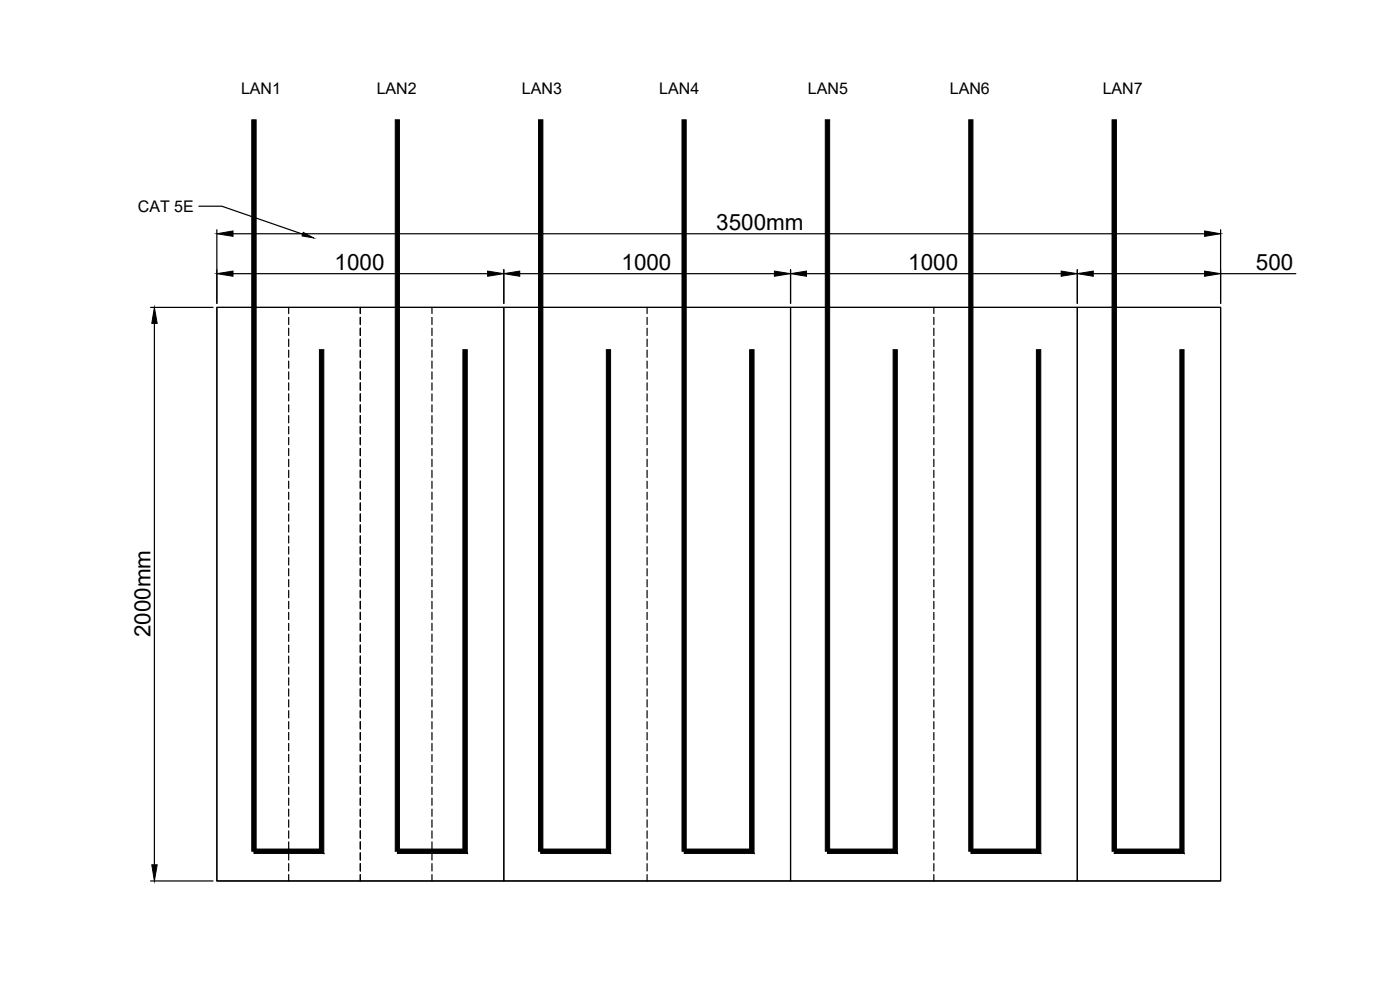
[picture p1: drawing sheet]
<svg xmlns="http://www.w3.org/2000/svg" width="297mm" height="210mm" viewBox="0 0 297 210" stroke-linecap="round" stroke-linejoin="round" font-family="sans-serif">
<g fill="none" stroke="#000" stroke-width=".25">
<path d="M42.2 43.7h4.9l17.1 6M46 48.7v15.7M49.4 49.6h206.2M49.4 58.1h54M106.9 57.2v7.2M110.3 58.1h54M167.7 57.2v7.2M171.1 58.1h54M228.5 57.2v7.2M231.9 58.1h23.7M258.9 58.1h16M258.9 48.7v15.7"/>
<path d="M31.9 65.2h13.3M32.8 68.6v114.8M46 65.2h60.9v121.7h-60.9zM46 65.2h212.9v121.7h-212.9zM61.2 65.2v1.3M61.2 67.3v1.5M61.2 69.6v1.6M61.2 71.9v1.6M61.2 74.3v1.5M61.2 76.6v1.5M61.2 78.9v1.5M76.4 65.2v1.3"/>
<path d="M76.4 67.3v1.5M76.4 69.6v1.6M76.4 71.9v1.6M76.4 74.3v1.5M76.4 76.6v1.5M76.4 78.9v1.5M91.6 65.2v1.3M91.6 67.3v1.5M91.6 69.6v1.6M91.6 71.9v1.6M91.6 74.3v1.5M91.6 76.6v1.5"/>
<path d="M91.6 78.9v1.5M106.9 65.2h60.8v121.7h-60.8zM137.3 65.2v1.3M137.3 67.3v1.5M137.3 69.6v1.6M137.3 71.9v1.6M137.3 74.3v1.5M137.3 76.6v1.5M137.3 78.9v1.5M167.7 65.2h60.8v121.7h-60.8zM198.1 65.2v1.3M198.1 67.3v1.5"/>
<path d="M198.1 69.6v1.6M198.1 71.9v1.6M198.1 74.3v1.5M198.1 76.6v1.5M198.1 78.9v1.5M228.5 65.2h30.4v121.7h-30.4zM61.2 81.2v1.6M61.2 83.5v1.6M61.2 85.9v1.5M61.2 88.2v1.5M61.2 90.5v1.5M61.2 92.8v1.5"/>
<path d="M61.2 95.1v1.6M61.2 97.4v1.6M61.2 99.8v1.5M76.4 81.2v1.6M76.4 83.5v1.6M76.4 85.9v1.5M76.4 88.2v1.5M76.4 90.5v1.5M76.4 92.8v1.5M76.4 95.1v1.6M76.4 97.4v1.6M76.4 99.8v1.5"/>
<path d="M91.6 81.2v1.6M91.6 83.5v1.6M91.6 85.9v1.5M91.6 88.2v1.5M91.6 90.5v1.5M91.6 92.8v1.5M91.6 95.1v1.6M91.6 97.4v1.6M91.6 99.8v1.5M137.3 81.2v1.6M137.3 83.5v1.6M137.3 85.9v1.5"/>
<path d="M137.3 88.2v1.5M137.3 90.5v1.5M137.3 92.8v1.5M137.3 95.1v1.6M137.3 97.4v1.6M137.3 99.8v1.5M198.1 81.2v1.6M198.1 83.5v1.6M198.1 85.9v1.5M198.1 88.2v1.5M198.1 90.5v1.5M198.1 92.8v1.5"/>
<path d="M198.1 95.1v1.6M198.1 97.4v1.6M198.1 99.8v1.5M61.2 102.1v1.5M61.2 104.4v1.5M61.2 106.7v1.6M61.2 109v1.6M61.2 111.3v1.6M61.2 113.7v1.5M61.2 116v1.5M61.2 118.3v1.6M76.4 102.1v1.5"/>
<path d="M76.4 104.4v1.5M76.4 106.7v1.6M76.4 109v1.6M76.4 111.3v1.6M76.4 113.7v1.5M76.4 116v1.5M76.4 118.3v1.6M91.6 102.1v1.5M91.6 104.4v1.5M91.6 106.7v1.6M91.6 109v1.6M91.6 111.3v1.6"/>
<path d="M91.6 113.7v1.5M91.6 116v1.5M91.6 118.3v1.6M137.3 102.1v1.5M137.3 104.4v1.5M137.3 106.7v1.6M137.3 109v1.6M137.3 111.3v1.6M137.3 113.7v1.5M137.3 116v1.5M137.3 118.3v1.6M198.1 102.1v1.5"/>
<path d="M198.1 104.4v1.5M198.1 106.7v1.6M198.1 109v1.6M198.1 111.3v1.6M198.1 113.7v1.5M198.1 116v1.5M198.1 118.3v1.6M61.2 120.6v1.5M61.2 122.9v1.6M61.2 125.2v1.6M61.2 127.6v1.5M61.2 129.9v1.5"/>
<path d="M61.2 132.2v1.5M61.2 134.5v1.6M61.2 136.8v1.6M61.2 139.2v1.5M76.4 120.6v1.5M76.4 122.9v1.6M76.4 125.2v1.6M76.4 127.6v1.5M76.4 129.9v1.5M76.4 132.2v1.5M76.4 134.5v1.6M76.4 136.8v1.6"/>
<path d="M76.4 139.2v1.5M91.6 120.6v1.5M91.6 122.9v1.6M91.6 125.2v1.6M91.6 127.6v1.5M91.6 129.9v1.5M91.6 132.2v1.5M91.6 134.5v1.6M91.6 136.8v1.6M91.6 139.2v1.5M137.3 120.6v1.5M137.3 122.9v1.6"/>
<path d="M137.3 125.2v1.6M137.3 127.6v1.5M137.3 129.9v1.5M137.3 132.2v1.5M137.3 134.5v1.6M137.3 136.8v1.6M137.3 139.2v1.5M198.1 120.6v1.5M198.1 122.9v1.6M198.1 125.2v1.6M198.1 127.6v1.5M198.1 129.9v1.5"/>
<path d="M198.1 132.2v1.5M198.1 134.5v1.6M198.1 136.8v1.6M198.1 139.2v1.5M61.2 141.5v1.5M61.2 143.8v1.5M61.2 146.1v1.6M61.2 148.4v1.6M61.2 150.8v1.5M61.2 153.1v1.5M61.2 155.4v1.5M61.2 157.7v1.6"/>
<path d="M76.4 141.5v1.5M76.4 143.8v1.5M76.4 146.1v1.6M76.4 148.4v1.6M76.4 150.8v1.5M76.4 153.1v1.5M76.4 155.4v1.5M76.4 157.7v1.6M91.6 141.5v1.5M91.6 143.8v1.5M91.6 146.1v1.6M91.6 148.4v1.6"/>
<path d="M91.6 150.8v1.5M91.6 153.1v1.5M91.6 155.4v1.5M91.6 157.7v1.6M137.3 141.5v1.5M137.3 143.8v1.5M137.3 146.1v1.6M137.3 148.4v1.6M137.3 150.8v1.5M137.3 153.1v1.5M137.3 155.4v1.5M137.3 157.7v1.6"/>
<path d="M198.1 141.5v1.5M198.1 143.8v1.5M198.1 146.1v1.6M198.1 148.4v1.6M198.1 150.8v1.5M198.1 153.1v1.5M198.1 155.4v1.5M198.1 157.7v1.6M61.2 160v1.6M61.2 162.4v1.5M61.2 164.6v1.6M61.2 167v1.5"/>
<path d="M61.2 169.3v1.5M61.2 171.6v1.6M61.2 173.9v1.6M61.2 176.2v1.6M61.2 178.6v1.5M76.4 160v1.6M76.4 162.4v1.5M76.4 164.6v1.6M76.4 167v1.5M76.4 169.3v1.5M76.4 171.6v1.6M76.4 173.9v1.6"/>
<path d="M76.4 176.2v1.6M76.4 178.6v1.5M91.6 160v1.6M91.6 162.4v1.5M91.6 164.6v1.6M91.6 167v1.5M91.6 169.3v1.5M91.6 171.6v1.6M91.6 173.9v1.6M91.6 176.2v1.6M91.6 178.6v1.5M137.3 160v1.6"/>
<path d="M137.3 162.4v1.5M137.3 164.6v1.6M137.3 167v1.5M137.3 169.3v1.5M137.3 171.6v1.6M137.3 173.9v1.6M137.3 176.2v1.6M137.3 178.6v1.5M198.1 160v1.6M198.1 162.4v1.5M198.1 164.6v1.6M198.1 167v1.5"/>
<path d="M198.1 169.3v1.5M198.1 171.6v1.6M198.1 173.9v1.6M198.1 176.2v1.6M198.1 178.6v1.5M31.9 186.9h13.3M61.2 180.9v1.5M61.2 183.2v1.6M61.2 185.5v1.4M76.4 180.9v1.5M76.4 183.2v1.6M76.4 185.5v1.4"/>
<path d="M91.6 180.9v1.5M91.6 183.2v1.6M91.6 185.5v1.4M137.3 180.9v1.5M137.3 183.2v1.6M137.3 185.5v1.4M198.1 180.9v1.5M198.1 183.2v1.6M198.1 185.5v1.4"/>
</g>
<g fill="#000" stroke="#000" stroke-width=".21">
<path d="M46 49.6l3.4-.6v1.1zM46 58.1l3.4-.6v1.1zM64.3 49.3l2.2 1.2-2.4-.4zM103.4 57.5l3.5 .6-3.5 .5zM106.9 58.1l3.4-.6v1.1zM164.3 57.5l3.4 .6-3.4 .5zM167.7 58.1l3.4-.6v1.1zM225.1 57.5l3.4 .6-3.4 .5zM228.5 58.1l3.4-.6v1.1zM255.6 57.5l3.3 .6-3.3 .5zM255.6 49l3.3 .6-3.3 .5zM32.8 65.2l.5 3.4h-1.1z"/>
<path d="M32.2 183.4h1.1l-.5 3.5z"/>
<path d="M53.4 65.2h.9v115.4h-.9z" fill-rule="evenodd"/>
<path d="M53.4 25.4h.9v39.8h-.9z" fill-rule="evenodd"/>
<path d="M83.8 65.2h.9v115.4h-.9z" fill-rule="evenodd"/>
<path d="M83.8 25.4h.9v39.8h-.9z" fill-rule="evenodd"/>
<path d="M114.2 65.2h1v115.4h-1z" fill-rule="evenodd"/>
<path d="M114.2 25.4h1v39.8h-1z" fill-rule="evenodd"/>
<path d="M144.7 65.2h.9v115.4h-.9z" fill-rule="evenodd"/>
<path d="M144.7 25.4h.9v39.8h-.9z" fill-rule="evenodd"/>
<path d="M175.1 65.2h.9v115.4h-.9z" fill-rule="evenodd"/>
<path d="M175.1 25.4h.9v39.8h-.9z" fill-rule="evenodd"/>
<path d="M205.5 65.2h.9v115.4h-.9z" fill-rule="evenodd"/>
<path d="M205.5 25.4h.9v39.8h-.9z" fill-rule="evenodd"/>
<path d="M235.9 65.2h.9v115.4h-.9z" fill-rule="evenodd"/>
<path d="M235.9 25.4h.9v39.8h-.9z" fill-rule="evenodd"/>
<path d="M53.9 180.1h13.9l.9 .9h-14.8z" fill-rule="evenodd"/>
<path d="M67.8 74.2h.9v106.8l-.9-.9z" fill-rule="evenodd"/>
<path d="M84.3 180.1h13.9l.9 .9h-14.8z" fill-rule="evenodd"/>
<path d="M98.2 74.2h.9v106.8l-.9-.9z" fill-rule="evenodd"/>
<path d="M114.7 180.1h13.9l.9 .9h-14.8z" fill-rule="evenodd"/>
<path d="M128.6 74.2h.9v106.8l-.9-.9z" fill-rule="evenodd"/>
<path d="M145.1 180.1h13.9l1 .9h-14.9z" fill-rule="evenodd"/>
<path d="M159 74.2h1v106.8l-1-.9z" fill-rule="evenodd"/>
<path d="M175.5 180.1h14l.9 .9h-14.9z" fill-rule="evenodd"/>
<path d="M189.5 74.2h.9v106.8l-.9-.9z" fill-rule="evenodd"/>
<path d="M206 180.1h13.9l.9 .9h-14.8z" fill-rule="evenodd"/>
<path d="M219.9 74.2h.9v106.8l-.9-.9z" fill-rule="evenodd"/>
<path d="M236.4 180.1h13.9l.9 .9h-14.8z" fill-rule="evenodd"/>
<path d="M250.3 74.2h.9v106.8l-.9-.9z" fill-rule="evenodd"/>
</g>
<g font-size="4.8">
<text x="152" y="48.8">3500mm</text>
<text x="71" y="57.2">1000</text>
<text x="131.9" y="57.2">1000</text>
<text x="192.7" y="57.2">1000</text>
<text x="266.4" y="57.2">500</text>
<text x="31.9" y="135.2" transform="rotate(-90 31.9 135.2)">2000mm</text>
</g>
<g font-size="3.4">
<text x="51.1" y="20">LAN1</text>
<text x="79.9" y="20">LAN2</text>
<text x="110.7" y="20">LAN3</text>
<text x="139.9" y="20">LAN4</text>
<text x="171.4" y="20">LAN5</text>
<text x="201.5" y="20">LAN6</text>
<text x="233.9" y="20">LAN7</text>
<text x="29.2" y="45">CAT 5E</text>
</g>
</svg>
